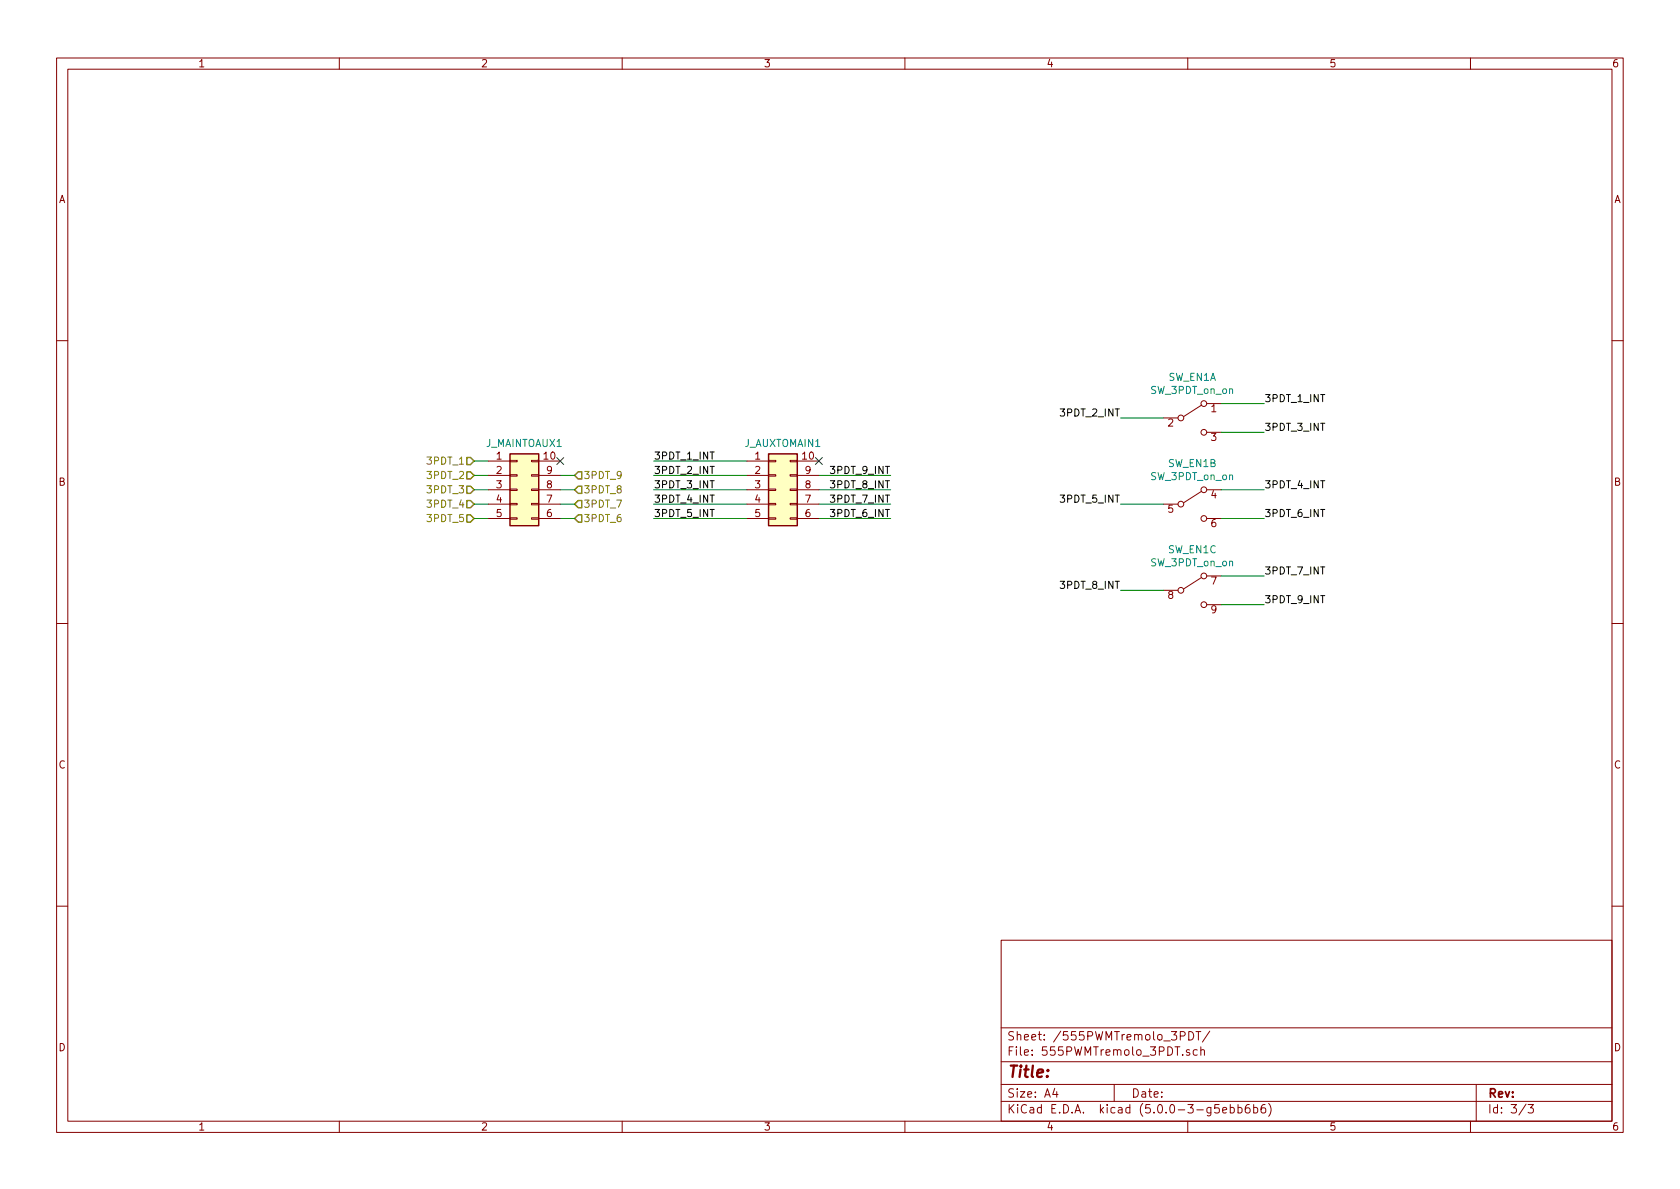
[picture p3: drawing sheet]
EESchema Schematic File Version 4
LIBS:555PWMTremolo-cache
EELAYER 26 0
EELAYER END
$Descr A4 11693 8268
encoding utf-8
Sheet 3 3
Title ""
Date ""
Rev ""
Comp ""
Comment1 ""
Comment2 ""
Comment3 ""
Comment4 ""
$EndDescr
$Comp
L sw_custom:SW_3PDT_on_on SW_EN1
U 1 1
P 8300 2900
F 0 "SW_EN1" H 8300 3185 50  0000 C CNN
F 1 "SW_3PDT_on_on" H 8300 3094 50  0000 C CNN
F 2 "custom_sw:SW_3PDT_W18MM_L17.3MM_P5.3MM_D2MM" H 8300 2900 50  0001 C CNN
F 3 "https://www.mouser.co.uk/datasheet/2/140/FS5700-1147045.pdf" H 8300 2900 50  0001 C CNN
F 4 "612-FS573PLT2B2M2QE" H 8300 2900 50  0001 C CNN "MouserNo"
F 5 "FS57003PLT2B2M2QE" H 8300 2900 50  0001 C CNN "Mfr. No:"
F 6 "E-Switch" H 8300 2900 50  0001 C CNN "Mfr:"
F 7 "3PDT ON-ON LATCHING" H 8300 2900 50  0001 C CNN "Type"
	1    8300 2900
	1    0    0    -1  
$EndComp
$Comp
L sw_custom:SW_3PDT_on_on SW_EN1
U 2 1
P 8300 3500
F 0 "SW_EN1" H 8300 3785 50  0000 C CNN
F 1 "SW_3PDT_on_on" H 8300 3694 50  0000 C CNN
F 2 "custom_sw:SW_3PDT_W18MM_L17.3MM_P5.3MM_D2MM" H 8300 3500 50  0001 C CNN
F 3 "https://www.mouser.co.uk/datasheet/2/140/FS5700-1147045.pdf" H 8300 3500 50  0001 C CNN
F 4 "612-FS573PLT2B2M2QE" H 8300 3500 50  0001 C CNN "MouserNo"
F 5 "FS573PLT2B2M2QE" H 8300 3500 50  0001 C CNN "Mfr. No:"
F 6 "E-Switch" H 8300 3500 50  0001 C CNN "Mfr:"
F 7 "3PDT ON-ON LATCHING" H 8300 3500 50  0001 C CNN "Type"
	2    8300 3500
	1    0    0    -1  
$EndComp
$Comp
L sw_custom:SW_3PDT_on_on SW_EN1
U 3 1
P 8300 4100
F 0 "SW_EN1" H 8300 4385 50  0000 C CNN
F 1 "SW_3PDT_on_on" H 8300 4294 50  0000 C CNN
F 2 "custom_sw:SW_3PDT_W18MM_L17.3MM_P5.3MM_D2MM" H 8300 4100 50  0001 C CNN
F 3 "https://www.mouser.co.uk/datasheet/2/140/FS5700-1147045.pdf" H 8300 4100 50  0001 C CNN
F 4 "612-FS573PLT2B2M2QE" H 8300 4100 50  0001 C CNN "MouserNo"
F 5 "FS573PLT2B2M2QE" H 8300 4100 50  0001 C CNN "Mfr. No:"
F 6 "E-Switch" H 8300 4100 50  0001 C CNN "Mfr:"
F 7 "3PDT ON-ON LATCHING" H 8300 4100 50  0001 C CNN "Type"
	3    8300 4100
	1    0    0    -1  
$EndComp
Text HLabel 3300 3300 0    50   Input ~ 0
3PDT_2
Text HLabel 3300 3600 0    50   Input ~ 0
3PDT_5
Text HLabel 4000 3500 2    50   Input ~ 0
3PDT_7
Text HLabel 4000 3400 2    50   Input ~ 0
3PDT_8
Text HLabel 4000 3300 2    50   Input ~ 0
3PDT_9
Text HLabel 4000 3600 2    50   Input ~ 0
3PDT_6
Text HLabel 3300 3500 0    50   Input ~ 0
3PDT_4
Text HLabel 3300 3400 0    50   Input ~ 0
3PDT_3
Text HLabel 3300 3200 0    50   Input ~ 0
3PDT_1
Wire Wire Line
	3300 3300 3400 3300
Wire Wire Line
	3400 3600 3300 3600
Wire Wire Line
	4000 3400 3900 3400
Wire Wire Line
	3900 3300 4000 3300
Wire Wire Line
	4000 3500 3900 3500
Wire Wire Line
	3900 3600 4000 3600
Wire Wire Line
	3300 3500 3400 3500
Wire Wire Line
	3400 3400 3300 3400
Wire Wire Line
	3300 3200 3400 3200
Wire Wire Line
	5200 3200 4550 3200
Wire Wire Line
	5200 3300 4550 3300
Wire Wire Line
	5200 3400 4550 3400
Wire Wire Line
	5200 3500 4550 3500
Wire Wire Line
	5200 3600 4550 3600
Wire Wire Line
	5700 3600 6200 3600
Wire Wire Line
	5700 3500 6200 3500
Wire Wire Line
	5700 3400 6200 3400
Wire Wire Line
	5700 3300 6200 3300
Wire Wire Line
	8100 2900 7800 2900
Wire Wire Line
	8100 3500 7800 3500
Wire Wire Line
	8100 4100 7800 4100
Wire Wire Line
	8500 4200 8800 4200
Wire Wire Line
	8500 4000 8800 4000
Wire Wire Line
	8500 3600 8800 3600
Wire Wire Line
	8500 3400 8800 3400
Wire Wire Line
	8500 3000 8800 3000
Wire Wire Line
	8500 2800 8800 2800
Text Label 4550 3200 0    50   ~ 0
3PDT_1_INT
Text Label 4550 3300 0    50   ~ 0
3PDT_2_INT
Text Label 4550 3400 0    50   ~ 0
3PDT_3_INT
Text Label 4550 3500 0    50   ~ 0
3PDT_4_INT
Text Label 4550 3600 0    50   ~ 0
3PDT_5_INT
Text Label 6200 3600 2    50   ~ 0
3PDT_6_INT
Text Label 6200 3500 2    50   ~ 0
3PDT_7_INT
Text Label 6200 3400 2    50   ~ 0
3PDT_8_INT
Text Label 6200 3300 2    50   ~ 0
3PDT_9_INT
Text Label 7800 2900 2    50   ~ 0
3PDT_2_INT
Text Label 7800 3500 2    50   ~ 0
3PDT_5_INT
Text Label 7800 4100 2    50   ~ 0
3PDT_8_INT
Text Label 8800 2800 0    50   ~ 0
3PDT_1_INT
Text Label 8800 3000 0    50   ~ 0
3PDT_3_INT
Text Label 8800 3400 0    50   ~ 0
3PDT_4_INT
Text Label 8800 3600 0    50   ~ 0
3PDT_6_INT
Text Label 8800 4000 0    50   ~ 0
3PDT_7_INT
Text Label 8800 4200 0    50   ~ 0
3PDT_9_INT
$Comp
L Connector_Generic:Conn_02x05_Counter_Clockwise J_MAINTOAUX1
U 1 1
P 3600 3400
F 0 "J_MAINTOAUX1" H 3650 3725 50  0000 C CNN
F 1 "Conn_02x05_Counter_Clockwise" H 3650 3726 50  0001 C CNN
F 2 "CustomHeaders:IDCHeader_02x05_P2.54mm_Vertical_Clockwise" H 3600 3400 50  0001 C CNN
F 3 "~" H 3600 3400 50  0001 C CNN
	1    3600 3400
	1    0    0    -1  
$EndComp
$Comp
L Connector_Generic:Conn_02x05_Counter_Clockwise J_AUXTOMAIN1
U 1 1
P 5400 3400
F 0 "J_AUXTOMAIN1" H 5450 3725 50  0000 C CNN
F 1 "Conn_02x05_Counter_Clockwise" H 5450 3726 50  0001 C CNN
F 2 "CustomHeaders:IDCHeader_02x05_P2.54mm_Vertical_Counter_Clockwise" H 5400 3400 50  0001 C CNN
F 3 "~" H 5400 3400 50  0001 C CNN
	1    5400 3400
	1    0    0    -1  
$EndComp
NoConn ~ 3900 3200
NoConn ~ 5700 3200
$EndSCHEMATC
